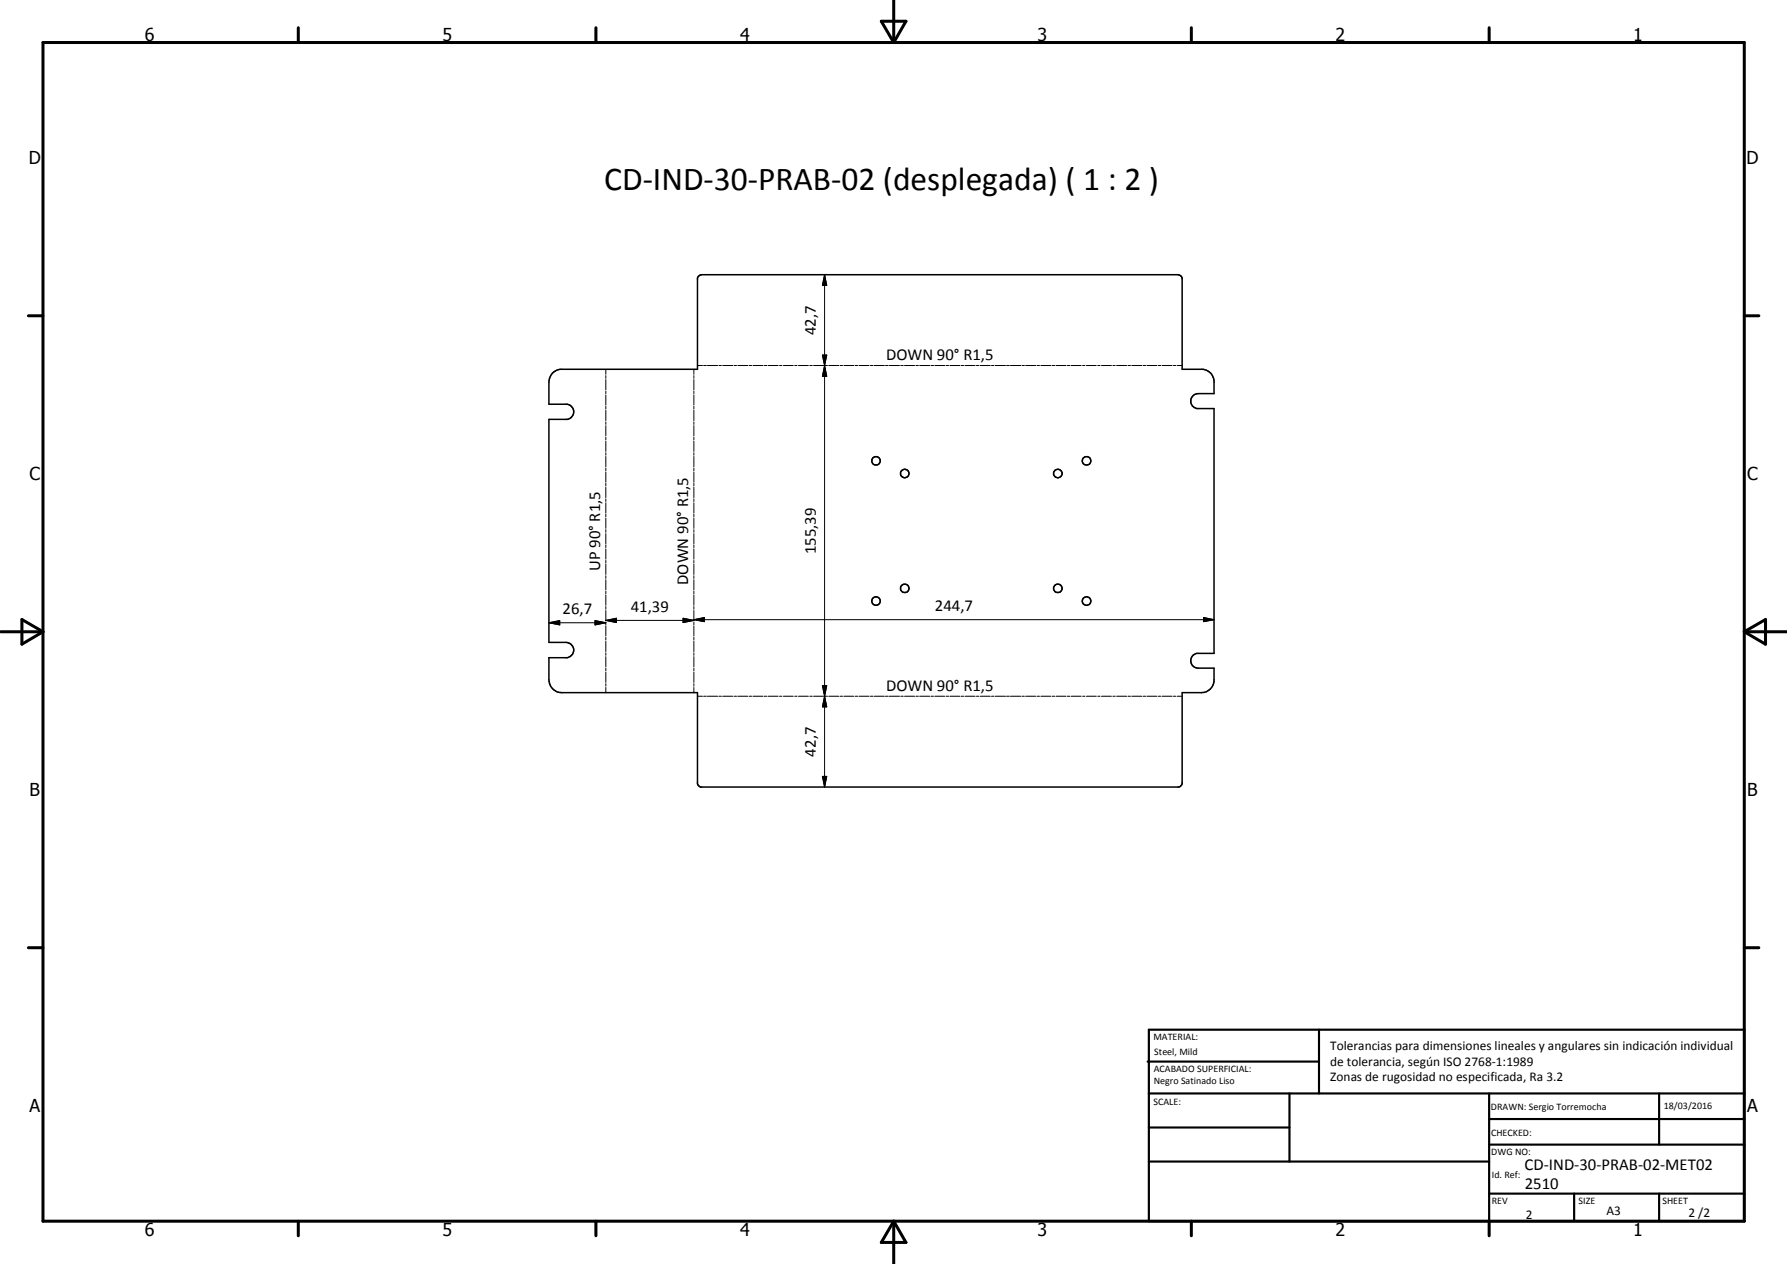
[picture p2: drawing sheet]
<svg xmlns="http://www.w3.org/2000/svg" width="420mm" height="297mm" viewBox="0 0 420 297" stroke-linecap="round" stroke-linejoin="round" font-family="sans-serif">
<g fill="none" stroke="#000" stroke-width=".35">
<path d="M130 87.6l.9-.6 .8-.2h32.3v-21.4l.2-.5 .8-.3h112l.7 .3 .2 .5v21.4h5a2.97 2.97 0 0 1 2.5 2.6v3.1h-3.7a1.77 1.77 0 0 0-1.7 1.6 1.77 1.77 0 0 0 1.4 1.9h4v57.5h-4a1.75 1.75 0 0 0-1.4 1.9 1.75 1.75 0 0 0 1.7 1.6h3.7v3.1a3 3 0 0 1-2.9 2.7h-4.6v21.4l-.3 .5-.4 .3h-112.5l-.3-.3-.4-.5v-21.4h-31.9a3 3 0 0 1-3-3v-5.2h4.3a1.81 1.81 0 0 0 1.5-2 1.81 1.81 0 0 0-1.8-1.6h-4v-52.4h4.3a1.8 1.8 0 0 0 1.5-1.8 1.8 1.8 0 0 0-1.5-1.8h-4.3v-5.6l.4-1.1z"/>
<circle cx="206" cy="108.3" r=".99"/>
<circle cx="212.7" cy="111.3" r="1"/>
<circle cx="248.7" cy="111.3" r="1"/>
<circle cx="255.5" cy="108.3" r="1"/>
<circle cx="212.7" cy="138.3" r="1"/>
<circle cx="248.7" cy="138.3" r="1"/>
<circle cx="206" cy="141.2" r="1"/>
<circle cx="255.5" cy="141.2" r="1"/>
</g>
<g fill="none" stroke="#000" stroke-width=".24">
<path d="M193.9 64.6l.5 2.5h-1zM193.9 64.6v120.4M142.4 86.8v1.2M142.4 88.3v.6M142.4 89.2v2.4M142.4 91.9v.6M142.4 92.8v2.4M142.4 95.5v.6M142.4 96.4v2.4M142.4 99.1v.6M163.1 86.8v1.2M163.1 88.3v.6"/>
<path d="M163.1 89.2v2.4M163.1 91.9v.6M163.1 92.8v2.4M163.1 95.5v.6M163.1 96.4v2.4M163.1 99.1v.6M164 85.9h1.2M165.4 85.9h.7M166.3 85.9h2.4M169 85.9h.6M169.9 85.9h2.4M172.6 85.9h.6"/>
<path d="M173.5 85.9h2.3M176.1 85.9h.6M177 85.9h2.4M179.7 85.9h.6M180.6 85.9h2.4M183.3 85.9h.5M184.2 85.9h2.3M186.8 85.9h.6M187.7 85.9h2.4M190.4 85.9h.6M191.3 85.9h2.4M193.4 83.4h1l-.5 2.5z"/>
<path d="M193.9 85.9l.5 2.5h-1zM194 85.9h.6M194.8 85.9h2.4M197.5 85.9h.6M198.4 85.9h2.4M201.1 85.9h.6M202 85.9h2.3M204.6 85.9h.7M205.5 85.9h2.4M208.2 85.9h.6M209.1 85.9h2.4M211.8 85.9h.6"/>
<path d="M212.7 85.9h2.3M215.3 85.9h.6M216.2 85.9h2.4M218.9 85.9h.6M219.8 85.9h2.4M222.5 85.9h.5M223.3 85.9h2.4M226 85.9h.6M226.9 85.9h2.4M229.6 85.9h.6M230.5 85.9h2.3M233.1 85.9h.6"/>
<path d="M234 85.9h2.4M236.7 85.9h.6M237.6 85.9h2.4M240.3 85.9h.6M241.2 85.9h2.3M243.8 85.9h.6M244.7 85.9h2.4M247.4 85.9h.6M248.3 85.9h2.3M250.9 85.9h.6M251.8 85.9h2.4M254.5 85.9h.6"/>
<path d="M255.4 85.9h2.4M258.1 85.9h.5M259 85.9h2.3M261.7 85.9h.5M262.5 85.9h2.4M265.2 85.9h.6M266.1 85.9h2.4M268.8 85.9h.6M269.7 85.9h2.3M272.3 85.9h.6M273.2 85.9h2.4M275.9 85.9h.6"/>
<path d="M276.8 85.9h1.1M142.4 100v2.4M142.4 102.7v.7M142.4 103.7v2.4M142.4 106.4v.6M142.4 107.3v2.4M142.4 110v.6M142.4 110.9v2.4M142.4 113.6v.6M142.4 114.5v2.4M142.4 117.2v.7M142.4 118.2v2.4"/>
<path d="M163.1 100v2.4M163.1 102.7v.7M163.1 103.7v2.4M163.1 106.4v.6M163.1 107.3v2.4M163.1 110v.6M163.1 110.9v2.4M163.1 113.6v.6M163.1 114.5v2.4M163.1 117.2v.7M163.1 118.2v2.4M142.4 120.8v.7"/>
<path d="M142.4 121.8v2.4M142.4 124.5v.6M142.4 125.4v2.4M142.4 128.1v.6M142.4 129v2.4M142.4 131.7v.6M142.4 132.6v2.4M142.4 135.3v.6M142.4 136.2v2.4M142.4 138.9v.7M142.4 139.8v2.4M163.1 120.8v.7"/>
<path d="M163.1 121.8v2.4M163.1 124.5v.6M163.1 125.4v2.4M163.1 128.1v.6M163.1 129v2.4M163.1 131.7v.6M163.1 132.6v2.4M163.1 135.3v.6M163.1 136.2v2.4M163.1 138.9v.7M163.1 139.8v2.4M129.1 146.3l2.5-.5v1.1z"/>
<path d="M129.1 146.3h13.3M139.9 145.8l2.5 .5-2.5 .6zM142.4 145.8l2.5-.5v1zM142.4 142.5v.7M142.4 143.5v2.4M142.4 146.2v.6M142.4 147.1v2.4M142.4 149.8v.6M142.4 150.7v2.4M142.4 153.4v.6M142.4 154.3v2.4M142.4 157v.6"/>
<path d="M142.4 157.9v2.5M142.4 145.8h20.7M160.6 145.3l2.5 .5-2.5 .5zM163.1 145.6l2.5-.5v1zM163.1 142.5v.7M163.1 143.5v2.4M163.1 146.2v.6M163.1 147.1v2.4M163.1 149.8v.6M163.1 150.7v2.4M163.1 153.4v.6M163.1 154.3v2.4"/>
<path d="M163.1 157v.6M163.1 157.9v2.5M163.1 145.6h122.3M283 145.1l2.4 .5-2.4 .5zM142.4 160.7v.5M142.4 161.5v1.3M163.1 160.7v.5M163.1 161.5v1.3M164 163.6h1.2M165.4 163.6h.7M166.3 163.6h2.4M169 163.6h.6"/>
<path d="M169.9 163.6h2.4M172.6 163.6h.6M173.5 163.6h2.3M176.1 163.6h.6M177 163.6h2.4M179.7 163.6h.6M180.6 163.6h2.4M183.3 163.6h.5M184.2 163.6h2.3M186.8 163.6h.6M187.7 163.6h2.4M190.4 163.6h.6"/>
<path d="M191.3 163.6h2.4M193.4 161.1h1l-.5 2.5zM193.4 161.1l1 5h-1l1-5zM193.9 163.6l.5 2.5h-1zM194 163.6h.6M194.8 163.6h2.4M197.5 163.6h.6M198.4 163.6h2.4M201.1 163.6h.6M202 163.6h2.3M204.6 163.6h.7M205.5 163.6h2.4"/>
<path d="M208.2 163.6h.6M209.1 163.6h2.4M211.8 163.6h.6M212.7 163.6h2.3M215.3 163.6h.6M216.2 163.6h2.4M218.9 163.6h.6M219.8 163.6h2.4M222.5 163.6h.5M223.3 163.6h2.4M226 163.6h.6M226.9 163.6h2.4"/>
<path d="M229.6 163.6h.6M230.5 163.6h2.3M233.1 163.6h.6M234 163.6h2.4M236.7 163.6h.6M237.6 163.6h2.4M240.3 163.6h.6M241.2 163.6h2.3M243.8 163.6h.6M244.7 163.6h2.4M247.4 163.6h.6M248.3 163.6h2.3"/>
<path d="M250.9 163.6h.6M251.8 163.6h2.4M254.5 163.6h.6M255.4 163.6h2.4M258.1 163.6h.5M259 163.6h2.3M261.7 163.6h.5M262.5 163.6h2.4M265.2 163.6h.6M266.1 163.6h2.4M268.8 163.6h.6M269.7 163.6h2.3"/>
<path d="M272.3 163.6h.6M273.2 163.6h2.4M275.9 163.6h.6M276.8 163.6h1.1M193.4 182.5h1l-.5 2.5z"/>
</g>
<g fill="none" stroke="#000" stroke-width=".71">
<path d="M10.1 10h400v277h-400zM70.1 6.5v3.5M140.1 6.5v3.5M207.2 5h5.8l-2.9 5zM210.1 0v10M280.1 6.5v3.5M350.1 6.5v3.5M6.7 74.2h3.4M410.1 74.2h3.4M.2 148.5h9.9M5.2 145.6l4.9 2.9-4.9 2.9zM410.1 148.5h10"/>
<path d="M410.1 148.5l5-2.9v5.8zM6.7 222.7h3.4M410.1 222.7h3.4M70.1 287v3.4M140.1 287v3.4M210.1 287v10M210.1 287l2.9 5h-5.8zM280.1 287v3.4M350.1 287v3.4"/>
</g>
<g fill="none" stroke="#000" stroke-width=".51">
<path d="M269.8 249.5h40.3M270.1 242h140v45h-140zM270.1 257h140M303.2 257v16M310.1 242v15M350.1 257v30M390.1 257v12M270.1 265h33.1M270.1 273h80M350.1 269h60M350.1 263h60M350.1 280.5h60"/>
<path d="M370.1 280.5v6.5M390.1 280.5v6.5"/>
</g>
<path d="M193.9 64.6l.5 2.5h-1zM193.4 83.4h1l-.5 2.5zM193.9 85.9l.5 2.5h-1zM129.1 146.3l2.5-.5v1.1zM139.9 145.8l2.5 .5-2.5 .6zM142.4 145.8l2.5-.5v1zM160.6 145.3l2.5 .5-2.5 .5zM163.1 145.6l2.5-.5v1zM283 145.1l2.4 .5-2.4 .5zM193.4 161.1h1l-.5 2.5zM193.9 163.6l.5 2.5h-1zM193.4 182.5h1l-.5 2.5z" fill="#000"/>
<text font-size="7.9" x="142.1" y="44.7">CD-IND-30-PRAB-02 (desplegada) ( 1 : 2 )</text>
<g font-size="4.2">
<text x="34" y="9.6">6</text>
<text x="104" y="9.6">5</text>
<text x="174" y="9.6">4</text>
<text x="244" y="9.6">3</text>
<text x="314" y="9.6">2</text>
<text x="384" y="9.6">1</text>
<text x="6.8" y="38.7">D</text>
<text x="410.6" y="38.7">D</text>
<text x="7" y="112.9">C</text>
<text x="410.8" y="112.9">C</text>
<text x="7" y="187.1">B</text>
<text x="410.8" y="187.1">B</text>
<text x="7" y="261.4">A</text>
<text x="410.8" y="261.4">A</text>
<text x="34" y="290.4">6</text>
<text x="104" y="290.4">5</text>
<text x="174" y="290.4">4</text>
<text x="244" y="290.4">3</text>
<text x="314" y="290.4">2</text>
<text x="384" y="290.4">1</text>
</g>
<g font-size="3.9">
<text x="191.8" y="78.8" transform="rotate(-90 191.8 78.8)">42,7</text>
<text x="208.4" y="84.6">DOWN 90° R1,5</text>
<text x="191.8" y="130.3" transform="rotate(-90 191.8 130.3)">155,39</text>
<text x="141.1" y="134.2" transform="rotate(-90 141.1 134.2)">UP 90° R1,5</text>
<text x="161.8" y="137.5" transform="rotate(-90 161.8 137.5)">DOWN 90° R1,5</text>
<text x="148.3" y="143.8">41,39</text>
<text x="219.8" y="143.6">244,7</text>
<text x="132.3" y="144.3">26,7</text>
<text x="208.4" y="162.3">DOWN 90° R1,5</text>
<text x="191.8" y="177.8" transform="rotate(-90 191.8 177.8)">42,7</text>
<text x="358.5" y="275">CD-IND-30-PRAB-02-MET02</text>
<text x="358.5" y="279.4">2510</text>
</g>
<g font-size="3.1">
<text x="312.7" y="246.8">Tolerancias para dimensiones lineales y angulares sin indicación individual</text>
<text x="312.7" y="250.4">de tolerancia, según ISO 2768-1:1989</text>
<text x="312.7" y="254">Zonas de rugosidad no especificada, Ra 3.2</text>
<text x="358.7" y="286.5">2</text>
<text x="377.7" y="285.6">A3</text>
<text x="397" y="285.9">2 /2</text>
</g>
<g font-size="2.4">
<text x="271.2" y="244.4">MATERIAL:</text>
<text x="271.3" y="252">ACABADO SUPERFICIAL:</text>
<text x="271.4" y="247.9">Steel, Mild</text>
<text x="271.3" y="254.6">Negro Satinado Liso</text>
<text x="271.2" y="259.7">SCALE:</text>
<text x="350.6" y="260.8">DRAWN: Sergio Torremocha</text>
<text x="391.2" y="260.6">18/03/2016</text>
<text x="350.6" y="267">CHECKED:</text>
<text x="350.6" y="271.4">DWG NO:</text>
<text x="350.8" y="276.9">Id. Ref:</text>
<text x="350.8" y="282.8">REV</text>
<text x="371.2" y="282.9">SIZE</text>
<text x="390.9" y="282.9">SHEET</text>
</g>
</svg>
